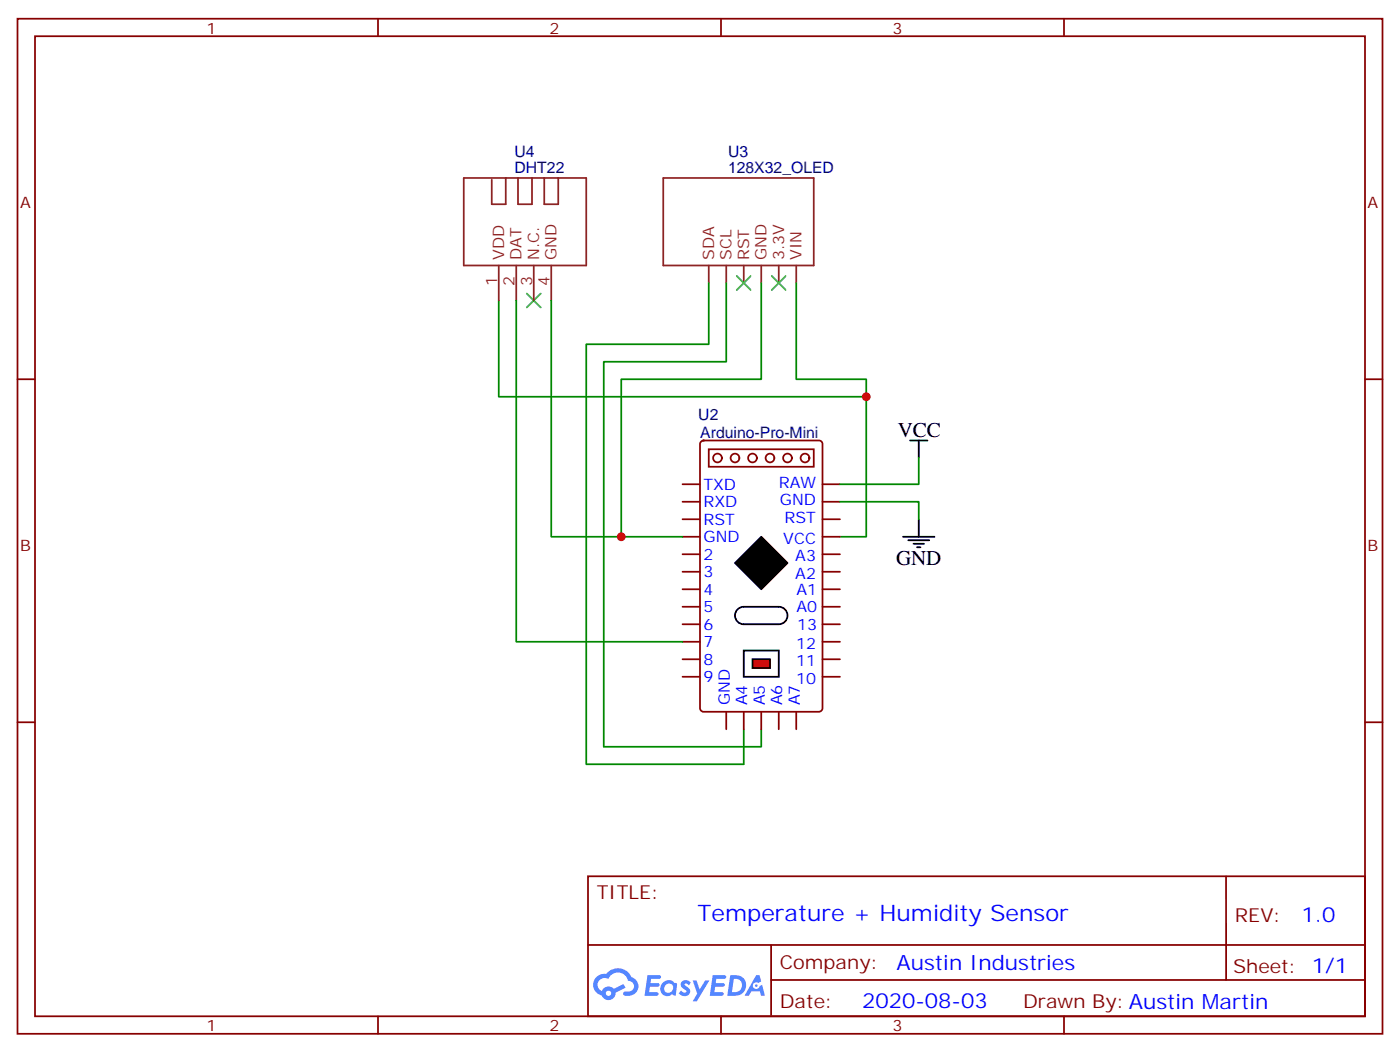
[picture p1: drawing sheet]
<svg xmlns="http://www.w3.org/2000/svg" width="282mm" height="212mm" viewBox="0 0 282 212" stroke-linecap="round" stroke-linejoin="round" font-family="sans-serif">
<g fill="none" stroke="#870000" stroke-width=".35">
<path d="M3.5 3.8h275.2v204.6h-275.2zM7.1 7.3h268.1v197.6h-268.1zM76.2 3.8v3.5M145.3 3.8v3.5M214.5 3.8v3.5M3.5 76.4h3.6M275.2 76.4h3.5M3.5 145.6h3.6M275.2 145.6h3.5M118.5 176.6h156.7v28.3h-156.7zM247.2 176.7v20.8M118.6 190.5h156.4"/>
<path d="M155.4 197.5h119.6M155.4 190.5v14.1M76.2 204.9v3.5M145.3 204.9v3.5M214.5 204.9v3.5"/>
</g>
<g fill="#5487ff">
<path d="M137.5 197.8a1.22 1.22 0 0 1 1.7 .3l-.3 .6a.47 .47 0 0 0-.4-.5 .47 .47 0 0 0-.5 .2l.1 .2a1.55 1.55 0 0 1 1 1.5 1.34 1.34 0 0 1-2.3 .1l.5-.5 .7 .4a.29 .29 0 0 0 .4-.3 .29 .29 0 0 0-.3-.3 1.04 1.04 0 0 1-.6-1.7z"/>
<path d="M130.5 196.6h2.1a.43 .43 0 0 1 .5 0 .43 .43 0 0 1 .1 .5l-.3 .2h-1.6l-.2 .9h1.6a.37 .37 0 0 1 .3 .4 .37 .37 0 0 1-.4 .3h-1.6l-.1 1.1h1.2a.43 .43 0 0 1 .5 .1 .43 .43 0 0 1 .1 .4l-.3 .2h-2.5z"/>
<path d="M143.7 196.6h2.1a.43 .43 0 0 1 .5 0 .43 .43 0 0 1 .1 .5l-.4 .2h-1.6l-.1 .9h1.5a.37 .37 0 0 1 .3 .4 .37 .37 0 0 1-.4 .3h-1.5l-.2 1.1h1.3a.43 .43 0 0 1 .5 .1 .43 .43 0 0 1 .1 .4l-.4 .2h-2.4z"/>
<path d="M152.4 196.6h.7l.3 1.2-.6 .3a.69 .69 0 0 0-1 .3 .69 .69 0 0 0 .5 1 .69 .69 0 0 0 .8-.6l.5-.3 .6 2.2h-.8l-.2-.9h-1.7l-.5 .9h-.9z"/>
<path d="M139.6 197.6h.8l.6 1.9 1.1-1.9h.9l-2.5 4.2h-.9l.9-1.5z"/>
<path d="M147.2 196.6l-.6 4.1h1.4a2.11 2.11 0 0 0 2.4-2.1 2.11 2.11 0 0 0-2.5-2zM147.9 197.3a1.39 1.39 0 0 1 1.7 1.4 1.39 1.39 0 0 1-1.8 1.3h-.3z"/>
<path d="M133.5 198.2a1.47 1.47 0 0 0-.1 2.1 1.47 1.47 0 0 0 2.1 .1l.7 .3 .3-2.3-.2-.2-.4-.1a1.49 1.49 0 0 0-2.4 .1zM134.2 198.6a.91 .91 0 0 1 1.5 .3 .91 .91 0 0 1-1 1.2 .87 .87 0 0 1-.8-.6 .87 .87 0 0 1 .3-.9z"/>
<path d="M120.2 196.9a2.18 2.18 0 0 0 1.1 3.8 1.44 1.44 0 0 0 1.6 .9 1.44 1.44 0 0 0 1.2-1.5l2-1-.4-.7-2 .9a1.47 1.47 0 0 0-2.4 .5 1.39 1.39 0 0 1-.6-2 1.39 1.39 0 0 1 2-.5 2.08 2.08 0 0 1 2.1-1.3 2.08 2.08 0 0 1 1.8 1.7 1.07 1.07 0 0 1 1.2 1 1.07 1.07 0 0 1-1 1.2h-.7a.43 .43 0 0 0-.5 .3 .43 .43 0 0 0 .4 .5 2 2 0 0 0 2.4-1 2 2 0 0 0-.6-2.5l-.5-.2a2.98 2.98 0 0 0-5.1-.7l-1 .1zM122.1 200.2a.55 .55 0 0 1 1.1 0 .55 .55 0 0 1-1.1 0z"/>
<circle cx="152.5" cy="198.7" r=".26"/>
</g>
<g fill="none" stroke="#8c2424" stroke-width=".35">
<path d="M93.5 35.9h24.7v17.6h-24.7zM102 35.9v5.3h-2.9v-5M104.4 35.9v5.3h2.8v-5.3M109.7 35.9v5.3h2.8v-5.3M133.7 35.9h30.3v17.6h-30.3zM100.5 53.5v7.1M104.1 53.5v7.1M107.6 53.5v7.1M111.1 53.5v7.1M142.9 53.5v3.5M146.4 53.5v3.5M149.9 53.5v3.5"/>
<path d="M153.5 53.5v3.5M157 53.5v3.5M160.5 53.5v3.5"/>
</g>
<path d="M142.9 57v12.4h-24.7v84.7h31.7v-7.1M146.4 57v15.9h-24.7v77.6h31.8v-3.5M160.5 57v19.4h14.1v31.8h-5.3M100.5 60.6v19.4h74.1" fill="none" stroke="#008700" stroke-width=".35"/>
<path d="M106.2 59.2l2.8 2.8M109 59.2l-2.8 2.8M148.5 55.6l2.8 2.9M151.3 55.6l-2.8 2.9M155.6 55.6l2.8 2.9M158.4 55.6l-2.8 2.9" fill="none" stroke="#3c3" stroke-width=".35"/>
<g fill="none" stroke="#870000" stroke-width=".35">
<path d="M137.6 97.6h3.5M141.3 89l.5-.2h23.3a.71 .71 0 0 1 .7 .7v53.3a.76 .76 0 0 1-.7 .7h-23.3a.76 .76 0 0 1-.7-.7v-53.3zM165.8 97.6h3.5M137.6 118.8h3.5M137.6 115.3h3.5M137.6 111.7h3.5M137.6 108.2h3.5M137.6 104.7h3.5M137.6 101.1h3.5M165.8 118.8h3.5M165.8 115.3h3.5M165.8 111.7h3.5"/>
<path d="M165.8 108.2h3.5M165.8 104.7h3.5M165.8 101.1h3.5M137.6 136.4h3.5M137.6 132.9h3.5M137.6 129.4h3.5M137.6 125.8h3.5M137.6 122.3h3.5M165.8 136.4h3.5M165.8 132.9h3.5M165.8 129.4h3.5M165.8 125.8h3.5"/>
<path d="M165.8 122.3h3.5M146.4 143.5v3.5M149.9 143.5v3.5M153.5 143.5v3.5M157 143.5v3.5M160.5 143.5v3.5"/>
<circle cx="144.6" cy="92.3" r=".88"/>
<circle cx="148.2" cy="92.3" r=".88"/>
<circle cx="151.7" cy="92.3" r=".88"/>
<circle cx="155.2" cy="92.3" r=".88"/>
<circle cx="158.8" cy="92.3" r=".88"/>
<circle cx="162.3" cy="92.3" r=".88"/>
</g>
<path d="M151.7 132.9h3.5v1.8h-3.5z" fill="#f00" stroke="#000" stroke-width=".35"/>
<path d="M153.5 108.2l5.2 5.3-5.2 5.3-5.3-5.3z" fill="#000" stroke="#000" stroke-width=".35"/>
<path d="M183.4 88.8h3.6M185.2 88.8v3.5M182 108.2h6.4M183.1 108.9h4.2M184.1 109.6h2.2M184.9 110.3h.7M185.2 104.7v3.5M148.7 122.8l.8-.4 .4-.1h7.1a1.76 1.76 0 0 1 1.8 1.8 1.76 1.76 0 0 1-1.8 1.7h-7.1a1.76 1.76 0 0 1-1.6-1.1 1.76 1.76 0 0 1 .4-1.9zM149.9 131.1h7.1v5.3h-7.1z" fill="none" stroke="#000" stroke-width=".35"/>
<path d="M142.9 90.6h21.1v3.5h-21.1z" fill="none" stroke="#870000" stroke-width=".35"/>
<path d="M153.5 57v19.4h-28.3v31.8h12.4M104.1 60.6v68.8h33.5M111.1 60.6v47.6h14.1M185.2 92.3v5.3h-15.9M169.3 101.1h15.9v3.6" fill="none" stroke="#008700" stroke-width=".35"/>
<g fill="#c00">
<circle cx="174.6" cy="80" r=".88"/>
<circle cx="125.2" cy="108.2" r=".88"/>
</g>
<text font-size="4.6" fill="#00f" x="140.6" y="185.7">Temperature + Humidity Sensor</text>
<g font-size="4.2">
<text x="181" y="88.1">VCC</text>
<text x="180.6" y="113.8">GND</text>
</g>
<g font-size="4.2" fill="#00f">
<text x="262.3" y="185.9">1.0</text>
<text x="180.7" y="195.5">Austin Industries</text>
<text x="173.8" y="203.3">2020-08-03</text>
</g>
<g font-size="3.9" fill="#800">
<text x="120.3" y="181.2">TITLE:</text>
<text x="248.9" y="185.9">REV:</text>
<text x="157.2" y="195.4">Company:</text>
<text x="248.6" y="196">Sheet: 1/1</text>
<text x="157.2" y="203.1">Date:</text>
<text x="206.2" y="203.2">Drawn By:Austin Martin</text>
</g>
<g font-size="3.2" fill="#800">
<text x="41.6" y="6.8">1</text>
<text x="110.8" y="6.8">2</text>
<text x="179.9" y="6.8">3</text>
<text x="4.1" y="41.9">A</text>
<text x="275.7" y="41.9">A</text>
<text x="4.1" y="111">B</text>
<text x="275.7" y="111">B</text>
<text x="41.6" y="207.9">1</text>
<text x="110.8" y="207.9">2</text>
<text x="179.9" y="207.9">3</text>
</g>
<g font-size="3.2" fill="#000080">
<text x="103.7" y="34.8">DHT22</text>
<text x="103.7" y="31.6">U4</text>
<text x="146.8" y="34.8">128X32_OLED</text>
<text x="146.8" y="31.6">U3</text>
<text x="140.8" y="84.7">U2</text>
<text x="141.2" y="88.2">Arduino-Pro-Mini</text>
</g>
<g font-size="3.2" fill="#8d2323">
<text x="101.6" y="52.5" transform="rotate(-90 101.6 52.5)">VDD</text>
<text x="105.1" y="52.5" transform="rotate(-90 105.1 52.5)">DAT</text>
<text x="108.7" y="52.5" transform="rotate(-90 108.7 52.5)">N.C.</text>
<text x="112.2" y="52.5" transform="rotate(-90 112.2 52.5)">GND</text>
<text x="143.9" y="52.5" transform="rotate(-90 143.9 52.5)">SDA</text>
<text x="147.5" y="52.5" transform="rotate(-90 147.5 52.5)">SCL</text>
<text x="151" y="52.5" transform="rotate(-90 151 52.5)">RST</text>
<text x="154.5" y="52.5" transform="rotate(-90 154.5 52.5)">GND</text>
<text x="158" y="52.5" transform="rotate(-90 158 52.5)">3.3V</text>
<text x="161.6" y="52.5" transform="rotate(-90 161.6 52.5)">VIN</text>
<text x="100.2" y="57.7" transform="rotate(-90 100.2 57.7)">1</text>
<text x="103.7" y="57.7" transform="rotate(-90 103.7 57.7)">2</text>
<text x="107.2" y="57.7" transform="rotate(-90 107.2 57.7)">3</text>
<text x="110.8" y="57.7" transform="rotate(-90 110.8 57.7)">4</text>
</g>
<g font-size="3.2" fill="#00f">
<text x="141.8" y="98.7">TXD</text>
<text x="157" y="98.3">RAW</text>
<text x="157.2" y="101.8">GND</text>
<text x="141.8" y="102.2">RXD</text>
<text x="141.8" y="105.7">RST</text>
<text x="158.2" y="105.4">RST</text>
<text x="141.8" y="109.3">GND</text>
<text x="141.8" y="112.8">2</text>
<text x="157.9" y="109.6">VCC</text>
<text x="160.3" y="113.1">A3</text>
<text x="141.8" y="116.3">3</text>
<text x="141.8" y="119.8">4</text>
<text x="160.3" y="116.7">A2</text>
<text x="160.6" y="119.8">A1</text>
<text x="141.8" y="123.4">5</text>
<text x="160.6" y="123.4">A0</text>
<text x="141.8" y="126.9">6</text>
<text x="141.8" y="130.4">7</text>
<text x="160.5" y="130.8">12</text>
<text x="160.7" y="126.9">13</text>
<text x="141.8" y="133.9">8</text>
<text x="141.8" y="137.5">9</text>
<text x="160.5" y="137.8">10</text>
<text x="160.5" y="134.3">11</text>
<text x="147.1" y="142.2" transform="rotate(-90 147.1 142.2)">GND</text>
<text x="150.6" y="142.2" transform="rotate(-90 150.6 142.2)">A4</text>
<text x="154.2" y="142.2" transform="rotate(-90 154.2 142.2)">A5</text>
<text x="157.7" y="142.2" transform="rotate(-90 157.7 142.2)">A6</text>
<text x="161.2" y="142.2" transform="rotate(-90 161.2 142.2)">A7</text>
</g>
</svg>
